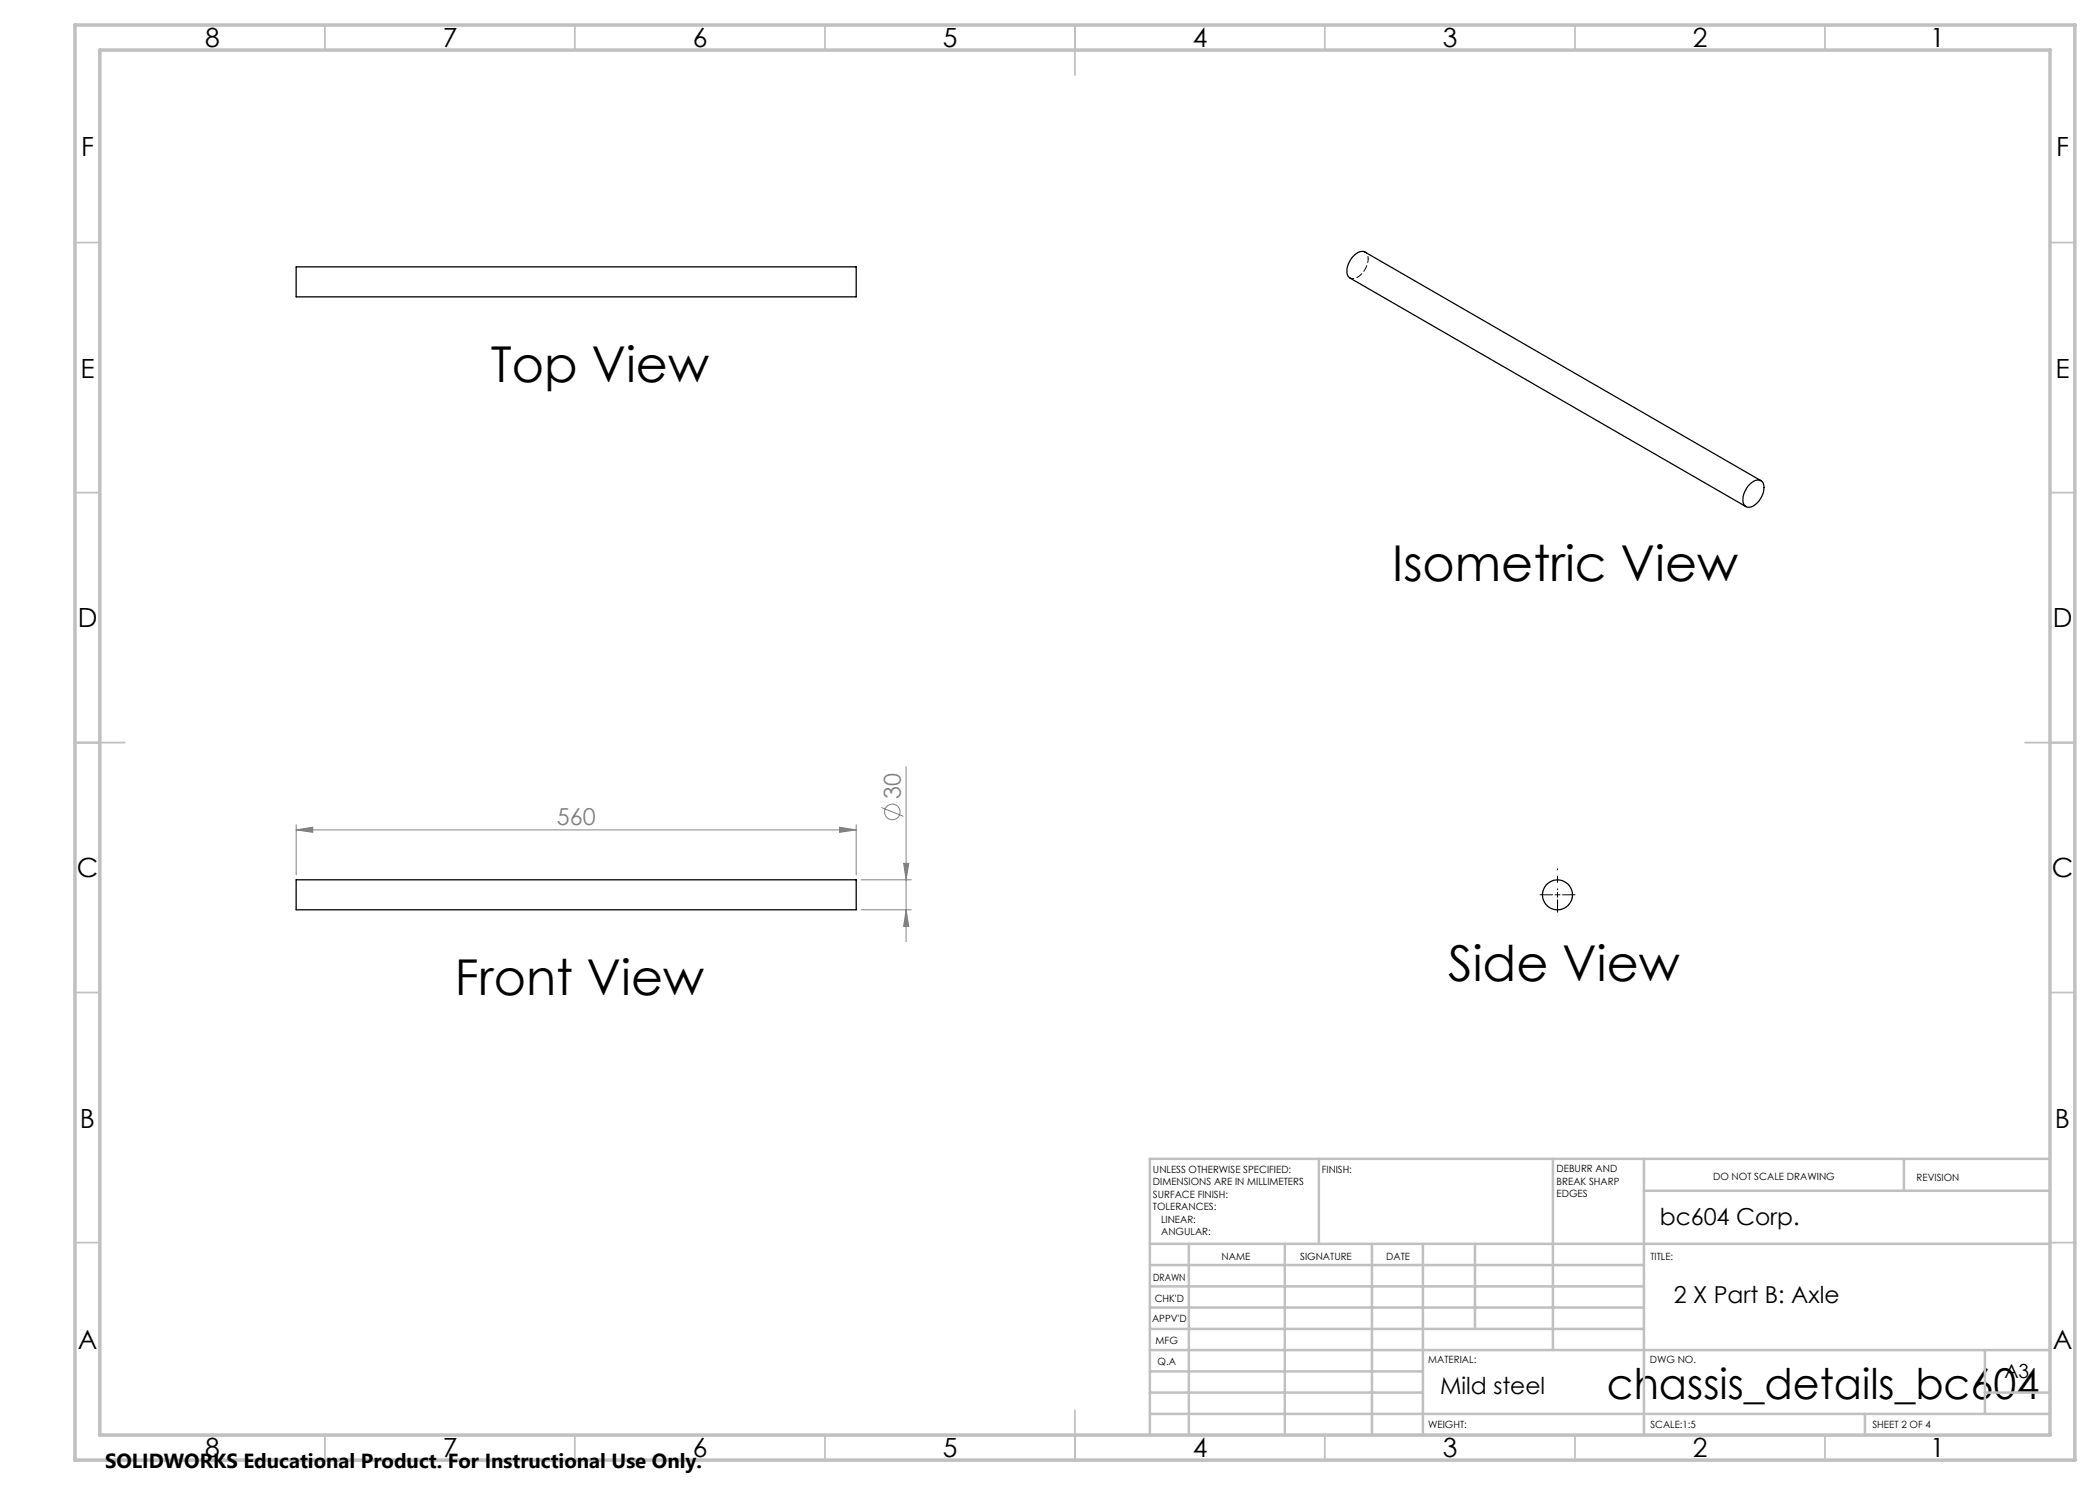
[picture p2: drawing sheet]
<svg xmlns="http://www.w3.org/2000/svg" width="420mm" height="297mm" viewBox="0 0 420 297" stroke-linecap="round" stroke-linejoin="round" font-family="sans-serif">
<g fill="none" stroke="#000" stroke-width=".25">
<path d="M59.2 53.4h112v6h-112zM350.1 96.7a1.58 1.58 0 0 1 2.5-.1 4 4 0 0 1-2.8 4.9 1.3 1.3 0 0 1-1.2-1.7 5 5 0 0 1 1.5-3.1zM352.2 96.1l-79.2-45.7a2.53 2.53 0 0 0-2.9 1.6 2.91 2.91 0 0 0-.2 3.5l79.3 45.8M59.2 176h112v6h-112z"/>
<circle cx="311.5" cy="179" r="3"/>
</g>
<path d="M273.6 51.8l-.2-1-.4-.4" fill="none" stroke="#000" stroke-width=".2" stroke-dasharray="1.3 .6" stroke-dashoffset=".8"/>
<path d="M270 55.6a2.39 2.39 0 0 0 2.8-1.4l.6-1.2 .2-1.2" fill="none" stroke="#000" stroke-width=".2" stroke-dasharray="1.3 .6" stroke-dashoffset=".5"/>
<g fill="none" stroke="#808080" stroke-width=".2">
<path d="M181.2 153.3v35M59.2 166l3.3-.6v1.1zM59.2 165v10M59.2 166h112M167.9 165.4l3.3 .6-3.3 .5zM171.2 165v10M172.2 176h10M176.2 161.5l4.5 1.8M180.7 172.7h1.1l-.6 3.3zM172.2 182h10M181.2 182l.6 3.3h-1.1z"/>
<circle cx="178.5" cy="162.4" r="1.55"/>
</g>
<path d="M311.5 178v-4.2" fill="none" stroke="#000" stroke-width=".2" stroke-dasharray="15.2 1.3 1.3 1.3" stroke-dashoffset="15.1"/>
<path d="M310.5 179h-2.5M311.5 180v2.5M312.5 179h2.5" fill="none" stroke="#000" stroke-width=".2" stroke-dasharray="15.2 1.3 1.3 1.3"/>
<path d="M311 179h1M311.5 178.5v1" fill="none" stroke="#000" stroke-width=".2"/>
<g fill="none" stroke="#c0c0c0" stroke-width=".35">
<path d="M65 5v5M115 5v5M165 5v5M215 5v10M265 5v5M315 5v5M365 5v5M15 48.5h5M410 48.5h5M15 98.5h5M410 98.5h5M15 148.5h10"/>
<path d="M405 148.5h10M15 198.5h5M410 198.5h5M15 248.5h5M410 248.5h5M65 287v5M115 287v5M165 287v5M215 282v10M265 287v5M315 287v5M365 287v5"/>
</g>
<g fill="none" stroke="#c0c0c0" stroke-width=".5">
<path d="M263.8 231.8v17M310.6 231.8v38.2M328.8 231.8v55.2M328.8 238.2h81.2M380.8 231.8v6.4M410 231.8h-180v55.2M230 248.8h180M230 257.3h98.8M230 253h98.8M237.8 248.8v38.2M257 248.8v38.2M274.4 248.8v38.2"/>
<path d="M284.6 248.8v38.2M295 248.8v17M230 265.8h98.8M230 261.5h98.8M230 278.5h54.6M230 274.3h54.6M230 270h180M397 278.5h13M397 270v12.8M230 282.8h180M373 282.8v4.2"/>
</g>
<path d="M15 5h400v287h-400zM20 10h390v277h-390z" fill="none" stroke="#c0c0c0" stroke-width=".7"/>
<g fill="#808080">
<path d="M167.9 165.4l3.3 .6-3.3 .5zM59.2 166l3.3-.6v1.1z"/>
<path d="M180.7 172.7h1.1l-.6 3.3zM181.2 182l.6 3.3h-1.1z"/>
</g>
<g font-size="9.9">
<text x="98.1" y="76.4">Top View</text>
<text x="278.5" y="116.2">Isometric View</text>
<text x="289.6" y="196.2">Side View</text>
<text x="91" y="199">Front View</text>
</g>
<text font-size="8.5" x="321.4" y="279.7">chassis_details_bc604</text>
<g font-size="5.3">
<text x="41" y="9.5">8</text>
<text x="88.5" y="9.5">7</text>
<text x="138.5" y="9.5">6</text>
<text x="188.5" y="9.5">5</text>
<text x="238.5" y="9.5">4</text>
<text x="288.5" y="9.5">3</text>
<text x="338.5" y="9.5">2</text>
<text x="386" y="9.5">1</text>
<text x="16.2" y="31.2">F</text>
<text x="411.2" y="31.2">F</text>
<text x="16.1" y="75.5">E</text>
<text x="411.1" y="75.5">E</text>
<text x="15.5" y="125.5">D</text>
<text x="410.5" y="125.5">D</text>
<text x="15.4" y="175.5">C</text>
<text x="410.4" y="175.5">C</text>
<text x="16" y="225.5">B</text>
<text x="411" y="225.5">B</text>
<text x="15.5" y="269.7">A</text>
<text x="410.5" y="269.7">A</text>
<text x="41" y="291.5">8</text>
<text x="88.5" y="291.5">7</text>
<text x="138.5" y="291.5">6</text>
<text x="188.5" y="291.5">5</text>
<text x="238.5" y="291.5">4</text>
<text x="288.5" y="291.5">3</text>
<text x="338.5" y="291.5">2</text>
<text x="386" y="291.5">1</text>
</g>
<g font-size="4.7" fill="#808080">
<text x="180.2" y="159.8" transform="rotate(-90 180.2 159.8)">30</text>
<text x="111.4" y="164.9">560</text>
</g>
<g font-size="4.7">
<text x="332" y="245.1">bc604 Corp.</text>
<text x="334.7" y="260.7">2 X Part B: Axle</text>
<text x="288" y="278.8">Mild steel</text>
</g>
<text font-size="4.1" x="21" y="293.7">SOLIDWORKS Educational Product. For Instructional Use Only.</text>
<text font-size="3.9" x="400.9" y="275.5">A3</text>
<g font-size="2">
<text x="230.6" y="234.6">UNLESS OTHERWISE SPECIFIED:</text>
<text x="230.6" y="237.1">DIMENSIONS ARE IN MILLIMETERS</text>
<text x="230.6" y="239.6">SURFACE FINISH:</text>
<text x="264.4" y="234.6">FINISH:</text>
<text x="311.3" y="234.5">DEBURR AND</text>
<text x="311.3" y="237">BREAK SHARP</text>
<text x="311.3" y="239.5">EDGES</text>
<text x="342.6" y="236">DO NOT SCALE DRAWING</text>
<text x="383.3" y="236.2">REVISION</text>
<text x="230.6" y="242.1">TOLERANCES:</text>
<text x="232.2" y="244.6">LINEAR:</text>
<text x="232.2" y="247.1">ANGULAR:</text>
<text x="244.3" y="252">NAME</text>
<text x="260" y="251.9">SIGNATURE</text>
<text x="277.2" y="251.9">DATE</text>
<text x="330.1" y="251.9">TITLE:</text>
<text x="230.6" y="256.1">DRAWN</text>
<text x="230.9" y="260.3">CHK'D</text>
<text x="230.4" y="264.4">APPV'D</text>
<text x="231.1" y="268.8">MFG</text>
<text x="231.5" y="273">Q.A</text>
<text x="285.6" y="272.5">MATERIAL:</text>
<text x="330" y="272.5">DWG NO.</text>
<text x="285.6" y="285.5">WEIGHT:</text>
<text x="330.1" y="285.6">SCALE:1:5</text>
<text x="374.5" y="285.6">SHEET 2 OF 4</text>
</g>
</svg>
